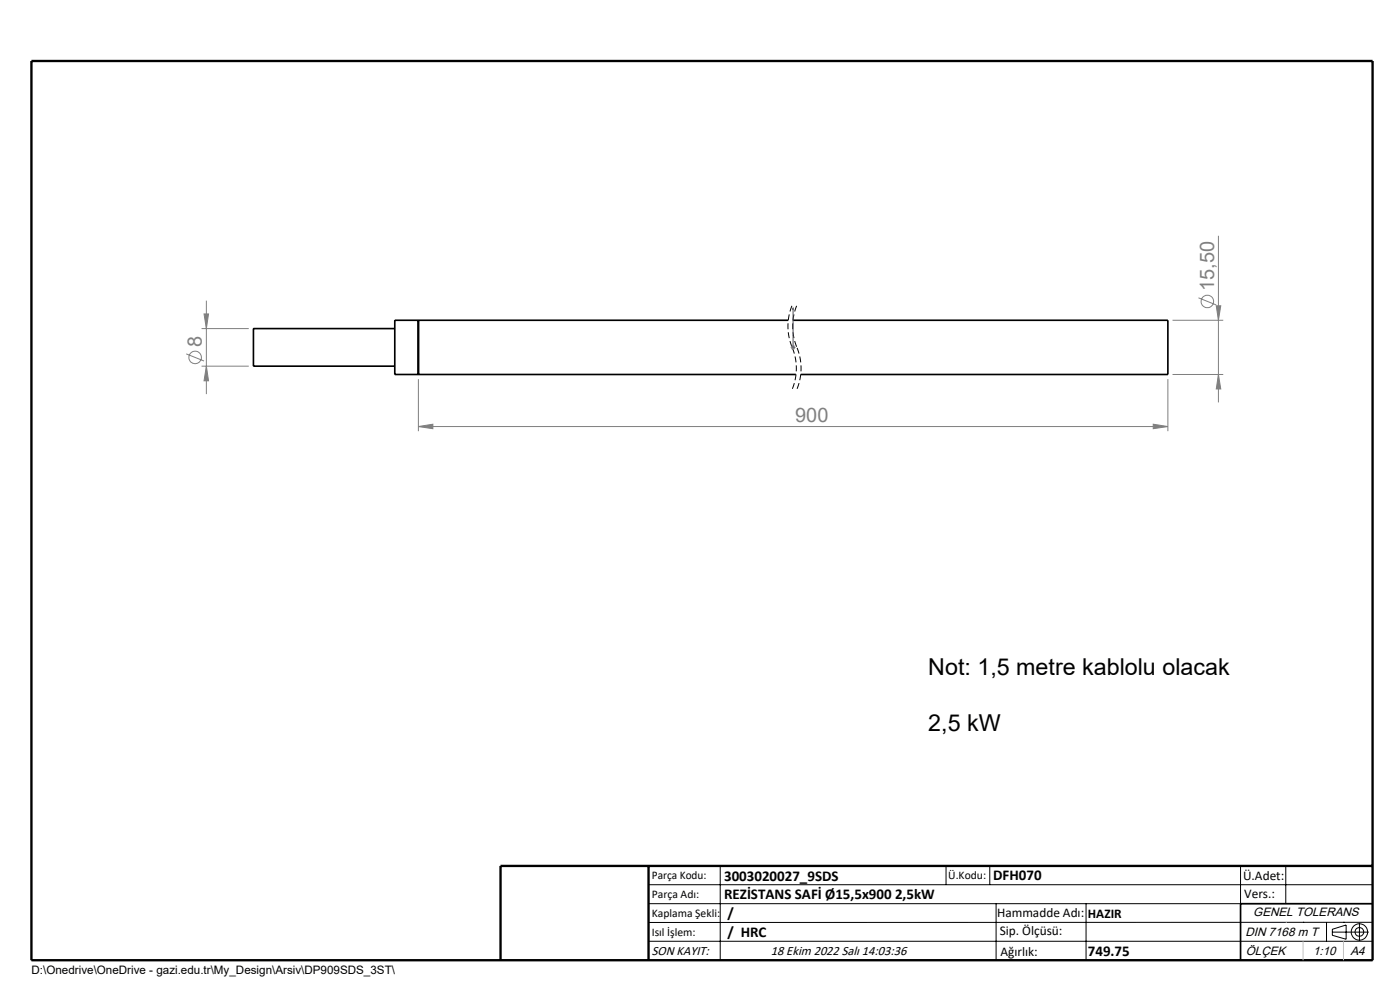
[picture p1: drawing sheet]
<svg xmlns="http://www.w3.org/2000/svg" width="297mm" height="210mm" viewBox="0 0 297 210" stroke-linecap="round" stroke-linejoin="round" font-family="sans-serif">
<path d="M83.7 69.7h-29.9v8h29.9M88.8 67.9v11.5M167.2 67.9h-83.5v11.5h85.1M168.2 67.9h79.6v11.5h-77.9M291.2 191.7h-28v12" fill="none" stroke="#000" stroke-width=".35"/>
<g fill="none" stroke="#808080" stroke-width=".21">
<path d="M258.5 50v35.4M39.5 75.1l3.8 1.5M42.8 69.7h10M42.8 77.7h10M43.3 66.6h.9l-.4 3.1zM43.8 63.8v19.8M43.8 77.7l.4 3.1h-.9zM167.7 73.7h1.1M167.9 73.3l.7 .7M168.2 73.2v1M168.6 73.3l-.7 .7M248.7 67.9h10.8"/>
<path d="M248.7 79.4h10.8M254.2 63.2l3.8 1.5M258 64.9h1l-.5 3zM258.5 79.4l.5 3.1h-1zM88.8 90.5l3-.5v.9zM88.8 80.4v11.1M88.8 90.5h159M244.7 90l3.1 .5-3.1 .4zM247.8 80.4v11.1"/>
<circle cx="41.4" cy="75.8" r="1.32"/>
<circle cx="256.1" cy="63.9" r="1.33"/>
</g>
<path d="M168 64.7a11.6 11.6 0 0 0 0 9M168 73.7a11.6 11.6 0 0 1 0 8.9M169 64.7a11.6 11.6 0 0 0 0 9M169 73.7a11.6 11.6 0 0 1 0 8.9" fill="none" stroke="#000" stroke-width=".21" stroke-dasharray="1.3 .6" stroke-dashoffset="-.1" stroke-linecap="butt"/>
<g fill="none" stroke="#000" stroke-width=".21">
<path d="M137.6 187.7h153.6M137.6 191.7h153.6M137.6 199.7h153.6M152.8 183.7v20M200.7 183.7v4M210 183.7v4M211.3 191.7v12M230.4 191.7v12M263.2 183.7v20M272.8 183.7v8M276.4 195.6h.1M281.4 195.6v4.1"/>
<path d="M282.6 197.7h7.8M282.6 197.1l3-.9v3l-3-.8zM285 195.6h.1M288.4 195.8v3.8M291.2 195.6l-153.6 .1"/>
<circle cx="288.4" cy="197.7" r="1.74"/>
<circle cx="288.4" cy="197.7" r=".93"/>
</g>
<path d="M168.2 73.6v.2zM168.2 65.3v.4v-.4M168.2 73.7h.1M168.2 65.3v8.4" fill="none" stroke="#00f" stroke-width=".21"/>
<path d="M106.2 203.7h185" fill="none" stroke="#000" stroke-width=".25"/>
<path d="M6.7 12.9h284.5v190.8h-284.5zM137.6 183.7v20M291.2 183.7h-185v20" fill="none" stroke="#000" stroke-width=".5"/>
<path d="M272.8 195.6h.1M276.4 199.7v4M285 199.7v4" fill="none" stroke="#c0c0c0" stroke-width=".21"/>
<path d="M168.2 73.6v.2zM168.2 65.3v.4z" fill="#00f"/>
<g fill="#808080">
<path d="M88.8 90.5l3-.5v.9zM244.7 90l3.1 .5-3.1 .4z"/>
<path d="M258 64.9h1l-.5 3zM258.5 79.4l.5 3.1h-1zM43.3 66.6h.9l-.4 3.1zM43.8 77.7l.4 3.1h-.9z"/>
</g>
<g font-size="4.9">
<text x="196.9" y="143.2">Not: 1,5 metre kablolu olacak</text>
<text x="196.9" y="155.1">2,5 kW</text>
</g>
<g font-size="4.2" fill="#808080">
<text x="257.6" y="61.7" transform="rotate(-90 257.6 61.7)">15,50</text>
<text x="42.8" y="73.6" transform="rotate(-90 42.8 73.6)">8</text>
<text x="168.7" y="89.5">900</text>
</g>
<g font-size="3.2">
<text x="153.6" y="186.8">3003020027_9SDS</text>
<text x="153.6" y="190.8">REZİSTANS SAFİ Ø15,5x900 2,5kW</text>
<text x="210.7" y="186.6">DFH070</text>
<text x="154.3" y="194.8">/</text>
<text x="154.3" y="198.8">/ HRC</text>
<text x="230.8" y="202.8">749.75</text>
</g>
<g font-size="2.8">
<text x="263.7" y="186.7">Ü.Adet:</text>
<text x="263.9" y="190.5">Vers.:</text>
<text x="211.5" y="194.5">Hammadde Adı:</text>
<text x="230.8" y="194.7">HAZIR</text>
<text x="138.3" y="202.6">SON KAYIT:</text>
<text x="163.5" y="202.6">18 Ekim 2022 Salı 14:03:36</text>
<text x="212.1" y="198.4">Sip. Ölçüsü:</text>
<text x="212.2" y="202.7">Ağırlık:</text>
</g>
<g font-size="2.6">
<text x="265.9" y="194.4">GENEL TOLERANS</text>
<text x="264.2" y="198.5">DIN 7168 m T</text>
<text x="264.3" y="202.6">ÖLÇEK</text>
<text x="278.5" y="202.6">1:10</text>
<text x="286.5" y="202.6">A4</text>
</g>
<g font-size="2.5">
<text x="138.3" y="186.4">Parça Kodu:</text>
<text x="138.3" y="190.5">Parça Adı:</text>
<text x="201.2" y="186.5">Ü.Kodu:</text>
<text x="138.3" y="194.5">Kaplama Şekli:</text>
<text x="138.3" y="198.6">Isıl İşlem:</text>
<text x="6.7" y="206.7">D:\Onedrive\OneDrive - gazi.edu.tr\My_Design\Arsiv\DP909SDS_3ST\</text>
</g>
</svg>
